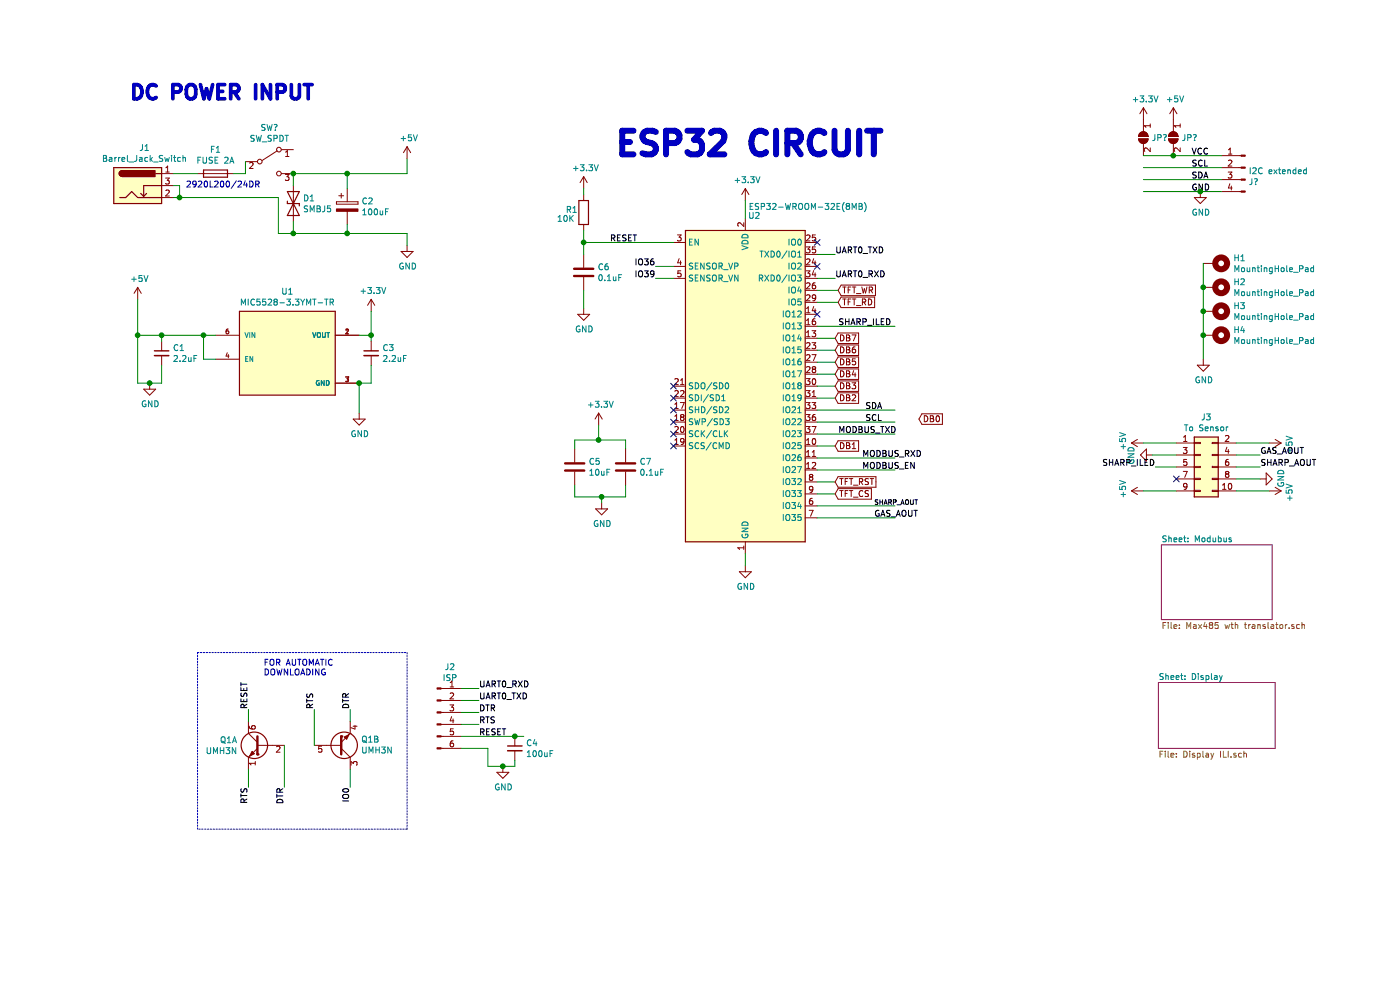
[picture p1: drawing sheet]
EESchema Schematic File Version 4
EELAYER 30 0
EELAYER END
$Descr A4 11693 8268
encoding utf-8
Sheet 1 3
Title ""
Date "2020-10-15"
Rev "v1.1"
Comp ""
Comment1 ""
Comment2 ""
Comment3 ""
Comment4 ""
$EndDescr
Wire Wire Line
	6825 2325 6975 2325
Wire Wire Line
	6825 2125 6975 2125
Wire Wire Line
	6225 1825 6225 1675
$Comp
L power:+3.3V #PWR?
U 1 1
P 6225 1675
AR Path="/5F7FDDC6/5F804916" Ref="#PWR?"  Part="1" 
AR Path="/5F804916" Ref="#PWR012"  Part="1" 
F 0 "#PWR012" H 6225 1525 50  0001 C CNN
F 1 "+3.3V" H 6240 1848 50  0000 C CNN
F 2 "" H 6225 1675 50  0001 C CNN
F 3 "" H 6225 1675 50  0001 C CNN
	1    6225 1675
	1    0    0    -1  
$EndComp
NoConn ~ 5625 3725
NoConn ~ 5625 3625
NoConn ~ 5625 3525
NoConn ~ 5625 3425
NoConn ~ 5625 3225
NoConn ~ 5625 3325
$Comp
L Transistor_BJT:PMBT2222AYS Q?
U 1 1
P 2175 6225
AR Path="/5F7FDDC6/5F804923" Ref="Q?"  Part="1" 
AR Path="/5F804923" Ref="Q1"  Part="1" 
F 0 "Q1" H 2366 6271 50  0000 L CNN
F 1 "UMH3N" H 2366 6180 50  0000 L CNN
F 2 "Package_TO_SOT_SMD:SOT-363_SC-70-6" H 2375 6325 50  0001 C CNN
F 3 "https://assets.nexperia.com/documents/data-sheet/PMBT2222AYS.pdf" H 2175 6225 50  0001 C CNN
	1    2175 6225
	-1   0    0    -1  
$EndComp
$Comp
L Transistor_BJT:PMBT2222AYS Q?
U 2 1
P 2825 6225
AR Path="/5F7FDDC6/5F804929" Ref="Q?"  Part="2" 
AR Path="/5F804929" Ref="Q1"  Part="2" 
F 0 "Q1" H 3015 6179 50  0000 L CNN
F 1 "UMH3N" H 3015 6270 50  0000 L CNN
F 2 "Package_TO_SOT_SMD:SOT-363_SC-70-6" H 3025 6325 50  0001 C CNN
F 3 "https://assets.nexperia.com/documents/data-sheet/PMBT2222AYS.pdf" H 2825 6225 50  0001 C CNN
	2    2825 6225
	1    0    0    1   
$EndComp
Text Label 2925 6575 3    50   ~ 0
IO0
Wire Wire Line
	2925 6425 2925 6575
Wire Wire Line
	2625 6225 2625 5925
Text Label 2625 5925 1    50   ~ 0
RTS
Wire Wire Line
	2925 5925 2925 6025
Text Label 2925 5925 1    50   ~ 0
DTR
Wire Wire Line
	2375 6225 2375 6575
Wire Wire Line
	2075 6425 2075 6575
Wire Wire Line
	2075 6025 2075 5925
Text Label 2075 5925 1    50   ~ 0
RESET
Text Label 2075 6575 3    50   ~ 0
RTS
Text Label 2375 6575 3    50   ~ 0
DTR
$Comp
L Device:R R?
U 1 1
P 4875 1775
AR Path="/5F7FDDC6/5F80493D" Ref="R?"  Part="1" 
AR Path="/5F80493D" Ref="R1"  Part="1" 
F 0 "R1" H 4775 1800 50  0000 C CNN
F 1 "10K" H 4725 1725 50  0000 C CNN
F 2 "Resistor_SMD:R_0805_2012Metric" V 4805 1775 50  0001 C CNN
F 3 "~" H 4875 1775 50  0001 C CNN
	1    4875 1775
	1    0    0    -1  
$EndComp
$Comp
L power:+3.3V #PWR?
U 1 1
P 4875 1575
AR Path="/5F7FDDC6/5F804943" Ref="#PWR?"  Part="1" 
AR Path="/5F804943" Ref="#PWR08"  Part="1" 
F 0 "#PWR08" H 4875 1425 50  0001 C CNN
F 1 "+3.3V" H 4890 1748 50  0000 C CNN
F 2 "" H 4875 1575 50  0001 C CNN
F 3 "" H 4875 1575 50  0001 C CNN
	1    4875 1575
	1    0    0    -1  
$EndComp
Wire Wire Line
	4875 2025 4875 1925
Wire Wire Line
	4875 1575 4875 1625
Connection ~ 4875 2025
Text Label 5325 2025 2    50   ~ 0
RESET
$Comp
L Device:C C?
U 1 1
P 4875 2275
AR Path="/5F7FDDC6/5F80494D" Ref="C?"  Part="1" 
AR Path="/5F80494D" Ref="C6"  Part="1" 
F 0 "C6" H 4990 2321 50  0000 L CNN
F 1 "0.1uF" H 4990 2230 50  0000 L CNN
F 2 "Capacitor_SMD:C_0805_2012Metric" H 4913 2125 50  0001 C CNN
F 3 "~" H 4875 2275 50  0001 C CNN
	1    4875 2275
	1    0    0    -1  
$EndComp
Wire Wire Line
	4875 2025 4875 2125
$Comp
L power:GND #PWR?
U 1 1
P 4875 2575
AR Path="/5F7FDDC6/5F804954" Ref="#PWR?"  Part="1" 
AR Path="/5F804954" Ref="#PWR09"  Part="1" 
F 0 "#PWR09" H 4875 2325 50  0001 C CNN
F 1 "GND" H 4880 2402 50  0000 C CNN
F 2 "" H 4875 2575 50  0001 C CNN
F 3 "" H 4875 2575 50  0001 C CNN
	1    4875 2575
	1    0    0    -1  
$EndComp
$Comp
L Device:C C?
U 1 1
P 5225 3900
AR Path="/5F7FDDC6/5F80495A" Ref="C?"  Part="1" 
AR Path="/5F80495A" Ref="C7"  Part="1" 
F 0 "C7" H 5340 3946 50  0000 L CNN
F 1 "0.1uF" H 5340 3855 50  0000 L CNN
F 2 "Capacitor_SMD:C_0805_2012Metric" H 5263 3750 50  0001 C CNN
F 3 "~" H 5225 3900 50  0001 C CNN
	1    5225 3900
	1    0    0    -1  
$EndComp
$Comp
L power:+3.3V #PWR?
U 1 1
P 5000 3550
AR Path="/5F7FDDC6/5F804960" Ref="#PWR?"  Part="1" 
AR Path="/5F804960" Ref="#PWR010"  Part="1" 
F 0 "#PWR010" H 5000 3400 50  0001 C CNN
F 1 "+3.3V" H 5015 3723 50  0000 C CNN
F 2 "" H 5000 3550 50  0001 C CNN
F 3 "" H 5000 3550 50  0001 C CNN
	1    5000 3550
	1    0    0    -1  
$EndComp
Wire Wire Line
	5225 3675 5225 3750
$Comp
L power:GND #PWR?
U 1 1
P 5025 4200
AR Path="/5F7FDDC6/5F804967" Ref="#PWR?"  Part="1" 
AR Path="/5F804967" Ref="#PWR011"  Part="1" 
F 0 "#PWR011" H 5025 3950 50  0001 C CNN
F 1 "GND" H 5030 4027 50  0000 C CNN
F 2 "" H 5025 4200 50  0001 C CNN
F 3 "" H 5025 4200 50  0001 C CNN
	1    5025 4200
	1    0    0    -1  
$EndComp
$Comp
L power:GND #PWR?
U 1 1
P 6225 4725
AR Path="/5F7FDDC6/5F80496D" Ref="#PWR?"  Part="1" 
AR Path="/5F80496D" Ref="#PWR013"  Part="1" 
F 0 "#PWR013" H 6225 4475 50  0001 C CNN
F 1 "GND" H 6230 4552 50  0000 C CNN
F 2 "" H 6225 4725 50  0001 C CNN
F 3 "" H 6225 4725 50  0001 C CNN
	1    6225 4725
	1    0    0    -1  
$EndComp
Wire Wire Line
	6225 4725 6225 4625
Text Notes 5125 1325 0    197  ~ 39
ESP32 CIRCUIT
Wire Wire Line
	4875 2425 4875 2575
Wire Wire Line
	3850 5750 4000 5750
Wire Wire Line
	3850 5850 4000 5850
Text Label 4000 5750 0    50   ~ 0
UART0_RXD
Text Label 4000 5850 0    50   ~ 0
UART0_TXD
Wire Wire Line
	3850 5950 4000 5950
Wire Wire Line
	4000 6050 3850 6050
Text Label 4000 5950 0    50   ~ 0
DTR
Text Label 4000 6050 0    50   ~ 0
RTS
$Comp
L Device:C C?
U 1 1
P 4800 3900
AR Path="/5F7FDDC6/5F8049B7" Ref="C?"  Part="1" 
AR Path="/5F8049B7" Ref="C5"  Part="1" 
F 0 "C5" H 4915 3946 50  0000 L CNN
F 1 "10uF" H 4915 3855 50  0000 L CNN
F 2 "Capacitor_SMD:C_0805_2012Metric" H 4838 3750 50  0001 C CNN
F 3 "~" H 4800 3900 50  0001 C CNN
	1    4800 3900
	1    0    0    -1  
$EndComp
Wire Wire Line
	4800 3750 4800 3675
Wire Wire Line
	4800 3675 5000 3675
Wire Wire Line
	5000 3550 5000 3675
Connection ~ 5000 3675
Wire Wire Line
	5000 3675 5225 3675
Wire Wire Line
	5025 4200 5025 4150
Wire Wire Line
	5025 4150 4800 4150
Wire Wire Line
	4800 4150 4800 4050
Wire Wire Line
	5025 4150 5225 4150
Wire Wire Line
	5225 4050 5225 4150
Connection ~ 5025 4150
$Comp
L power:GND #PWR?
U 1 1
P 3400 2050
AR Path="/5F7FDDC6/5F85BA4A" Ref="#PWR?"  Part="1" 
AR Path="/5F85BA4A" Ref="#PWR06"  Part="1" 
F 0 "#PWR06" H 3400 1800 50  0001 C CNN
F 1 "GND" H 3405 1877 50  0000 C CNN
F 2 "" H 3400 2050 50  0001 C CNN
F 3 "" H 3400 2050 50  0001 C CNN
	1    3400 2050
	1    0    0    -1  
$EndComp
$Comp
L power:+5V #PWR?
U 1 1
P 3400 1325
AR Path="/5E88A377/5F85E5EC" Ref="#PWR?"  Part="1" 
AR Path="/5F85E5EC" Ref="#PWR05"  Part="1" 
AR Path="/5F818C22/5F85E5EC" Ref="#PWR?"  Part="1" 
F 0 "#PWR05" H 3400 1175 50  0001 C CNN
F 1 "+5V" H 3415 1498 50  0000 C CNN
F 2 "" H 3400 1325 50  0001 C CNN
F 3 "" H 3400 1325 50  0001 C CNN
	1    3400 1325
	1    0    0    -1  
$EndComp
Wire Wire Line
	3400 1950 3400 2050
Wire Wire Line
	3400 1325 3400 1450
Connection ~ 2900 1950
Wire Wire Line
	2900 1950 3400 1950
Connection ~ 2900 1450
Wire Wire Line
	2900 1450 3400 1450
Wire Wire Line
	2450 1950 2900 1950
Connection ~ 2450 1950
Wire Wire Line
	2450 1850 2450 1950
Wire Wire Line
	2450 1450 2900 1450
Wire Wire Line
	2450 1550 2450 1450
$Comp
L Device:D_TVS D1
U 1 1
P 2450 1700
F 0 "D1" V 2404 1779 50  0000 L CNN
F 1 "SMBJ5" V 2495 1779 50  0000 L CNN
F 2 "Diode_SMD:D_SMB" H 2450 1700 50  0001 C CNN
F 3 "~" H 2450 1700 50  0001 C CNN
	1    2450 1700
	0    1    1    0   
$EndComp
Text Notes 1075 850  0    118  ~ 24
DC POWER INPUT
Wire Wire Line
	2900 1950 2900 1875
Wire Wire Line
	2325 1950 2450 1950
Wire Wire Line
	2325 1650 2325 1950
Wire Wire Line
	2900 1450 2900 1575
$Comp
L Device:CP C2
U 1 1
P 2900 1725
F 0 "C2" H 3018 1771 50  0000 L CNN
F 1 "100uF" H 3018 1680 50  0000 L CNN
F 2 "Capacitor_Tantalum_SMD:CP_EIA-3528-21_Kemet-B" H 2938 1575 50  0001 C CNN
F 3 "~" H 2900 1725 50  0001 C CNN
	1    2900 1725
	1    0    0    -1  
$EndComp
Wire Wire Line
	1450 1450 1650 1450
$Comp
L Device:Fuse F1
U 1 1
P 1800 1450
F 0 "F1" V 1997 1450 50  0000 C CNN
F 1 "FUSE 2A" V 1906 1450 50  0000 C CNN
F 2 "Fuse:Fuse_2920_7451Metric" V 1730 1450 50  0001 C CNN
F 3 "~" H 1800 1450 50  0001 C CNN
	1    1800 1450
	0    1    -1   0   
$EndComp
Text Notes 2200 5650 0    50   ~ 0
FOR AUTOMATIC \nDOWNLOADING
Wire Notes Line
	3400 5450 3400 6925
Wire Notes Line
	3400 6925 1650 6925
Wire Notes Line
	1650 6925 1650 5450
Wire Notes Line
	1650 5450 3400 5450
Wire Wire Line
	5625 2225 5475 2225
Wire Wire Line
	5625 2325 5475 2325
Wire Wire Line
	6825 2825 6975 2825
Wire Wire Line
	6825 2925 6975 2925
Wire Wire Line
	6825 3025 6975 3025
Wire Wire Line
	6825 3125 6975 3125
Wire Wire Line
	6825 3225 6975 3225
Wire Wire Line
	6825 3325 6975 3325
Wire Wire Line
	6825 3725 6975 3725
Wire Wire Line
	6825 4025 6975 4025
Wire Wire Line
	6825 4125 6975 4125
Text Label 5475 2225 2    50   ~ 0
IO36
Text Label 5475 2325 2    50   ~ 0
IO39
$Comp
L Connector_Generic:Conn_02x05_Odd_Even J3
U 1 1
P 10025 3900
F 0 "J3" H 10075 4317 50  0000 C CNN
F 1 "To Sensor" H 10075 4226 50  0000 C CNN
F 2 "Connector_IDC:IDC-Header_2x05_P2.54mm_Vertical" H 10025 3900 50  0001 C CNN
F 3 "~" H 10025 3900 50  0001 C CNN
	1    10025 3900
	1    0    0    -1  
$EndComp
$Comp
L power:+5V #PWR?
U 1 1
P 9550 3700
AR Path="/5E88A377/5F99386E" Ref="#PWR?"  Part="1" 
AR Path="/5F99386E" Ref="#PWR014"  Part="1" 
AR Path="/5F818C22/5F99386E" Ref="#PWR?"  Part="1" 
F 0 "#PWR014" H 9550 3550 50  0001 C CNN
F 1 "+5V" H 9565 3873 50  0000 C CNN
F 2 "" H 9550 3700 50  0001 C CNN
F 3 "" H 9550 3700 50  0001 C CNN
	1    9550 3700
	0    -1   -1   0   
$EndComp
Wire Wire Line
	9550 3700 9825 3700
$Comp
L power:+5V #PWR?
U 1 1
P 10600 3700
AR Path="/5E88A377/5F99E8D0" Ref="#PWR?"  Part="1" 
AR Path="/5F99E8D0" Ref="#PWR021"  Part="1" 
AR Path="/5F818C22/5F99E8D0" Ref="#PWR?"  Part="1" 
F 0 "#PWR021" H 10600 3550 50  0001 C CNN
F 1 "+5V" H 10615 3873 50  0000 C CNN
F 2 "" H 10600 3700 50  0001 C CNN
F 3 "" H 10600 3700 50  0001 C CNN
	1    10600 3700
	0    1    1    0   
$EndComp
Wire Wire Line
	10600 3700 10325 3700
$Comp
L power:+5V #PWR?
U 1 1
P 10600 4100
AR Path="/5E88A377/5F9A3CF7" Ref="#PWR?"  Part="1" 
AR Path="/5F9A3CF7" Ref="#PWR022"  Part="1" 
AR Path="/5F818C22/5F9A3CF7" Ref="#PWR?"  Part="1" 
F 0 "#PWR022" H 10600 3950 50  0001 C CNN
F 1 "+5V" H 10615 4273 50  0000 C CNN
F 2 "" H 10600 4100 50  0001 C CNN
F 3 "" H 10600 4100 50  0001 C CNN
	1    10600 4100
	0    1    1    0   
$EndComp
Wire Wire Line
	10600 4100 10325 4100
$Comp
L power:+5V #PWR?
U 1 1
P 9550 4100
AR Path="/5E88A377/5F9A95EE" Ref="#PWR?"  Part="1" 
AR Path="/5F9A95EE" Ref="#PWR015"  Part="1" 
AR Path="/5F818C22/5F9A95EE" Ref="#PWR?"  Part="1" 
F 0 "#PWR015" H 9550 3950 50  0001 C CNN
F 1 "+5V" H 9565 4273 50  0000 C CNN
F 2 "" H 9550 4100 50  0001 C CNN
F 3 "" H 9550 4100 50  0001 C CNN
	1    9550 4100
	0    -1   -1   0   
$EndComp
Wire Wire Line
	9550 4100 9825 4100
Wire Wire Line
	9825 3800 9625 3800
$Comp
L power:GND #PWR?
U 1 1
P 9625 3800
AR Path="/5F7FDDC6/5F9AED27" Ref="#PWR?"  Part="1" 
AR Path="/5F9AED27" Ref="#PWR016"  Part="1" 
F 0 "#PWR016" H 9625 3550 50  0001 C CNN
F 1 "GND" H 9630 3627 50  0000 C CNN
F 2 "" H 9625 3800 50  0001 C CNN
F 3 "" H 9625 3800 50  0001 C CNN
	1    9625 3800
	0    1    1    0   
$EndComp
Wire Wire Line
	10325 4000 10525 4000
$Comp
L power:GND #PWR?
U 1 1
P 10525 4000
AR Path="/5F7FDDC6/5F9B46FA" Ref="#PWR?"  Part="1" 
AR Path="/5F9B46FA" Ref="#PWR020"  Part="1" 
F 0 "#PWR020" H 10525 3750 50  0001 C CNN
F 1 "GND" H 10530 3827 50  0000 C CNN
F 2 "" H 10525 4000 50  0001 C CNN
F 3 "" H 10525 4000 50  0001 C CNN
	1    10525 4000
	0    -1   -1   0   
$EndComp
Text Label 10525 3800 0    50   ~ 0
GAS_AOUT
Wire Wire Line
	10325 3900 10525 3900
Text Label 10525 3900 0    50   ~ 0
SHARP_AOUT
Wire Wire Line
	9825 3900 9650 3900
Text Label 9650 3900 2    50   ~ 0
SHARP_ILED
NoConn ~ 9825 4000
Wire Wire Line
	10325 3800 10525 3800
Text Notes 1550 1575 0    50   ~ 0
2920L200/24DR
Text Label 4000 6150 0    50   ~ 0
RESET
$Comp
L Mechanical:MountingHole_Pad H1
U 1 1
P 10150 2200
F 0 "H1" V 10104 2350 50  0000 L CNN
F 1 "MountingHole_Pad" V 10195 2350 50  0000 L CNN
F 2 "MountingHole:MountingHole_3.5mm_Pad_Via" H 10150 2200 50  0001 C CNN
F 3 "~" H 10150 2200 50  0001 C CNN
	1    10150 2200
	0    1    1    0   
$EndComp
$Comp
L Mechanical:MountingHole_Pad H2
U 1 1
P 10150 2400
F 0 "H2" V 10104 2550 50  0000 L CNN
F 1 "MountingHole_Pad" V 10195 2550 50  0000 L CNN
F 2 "MountingHole:MountingHole_3.5mm_Pad_Via" H 10150 2400 50  0001 C CNN
F 3 "~" H 10150 2400 50  0001 C CNN
	1    10150 2400
	0    1    1    0   
$EndComp
$Comp
L Mechanical:MountingHole_Pad H3
U 1 1
P 10150 2600
F 0 "H3" V 10104 2750 50  0000 L CNN
F 1 "MountingHole_Pad" V 10195 2750 50  0000 L CNN
F 2 "MountingHole:MountingHole_3.5mm_Pad_Via" H 10150 2600 50  0001 C CNN
F 3 "~" H 10150 2600 50  0001 C CNN
	1    10150 2600
	0    1    1    0   
$EndComp
$Comp
L Mechanical:MountingHole_Pad H4
U 1 1
P 10150 2800
F 0 "H4" V 10104 2950 50  0000 L CNN
F 1 "MountingHole_Pad" V 10195 2950 50  0000 L CNN
F 2 "MountingHole:MountingHole_3.5mm_Pad_Via" H 10150 2800 50  0001 C CNN
F 3 "~" H 10150 2800 50  0001 C CNN
	1    10150 2800
	0    1    1    0   
$EndComp
Wire Wire Line
	10050 2200 10050 2400
Connection ~ 10050 2400
Wire Wire Line
	10050 2400 10050 2600
Connection ~ 10050 2600
Wire Wire Line
	10050 2600 10050 2800
Wire Wire Line
	10050 2800 10050 3000
Connection ~ 10050 2800
$Comp
L power:GND #PWR019
U 1 1
P 10050 3000
F 0 "#PWR019" H 10050 2750 50  0001 C CNN
F 1 "GND" H 10055 2827 50  0000 C CNN
F 2 "" H 10050 3000 50  0001 C CNN
F 3 "" H 10050 3000 50  0001 C CNN
	1    10050 3000
	1    0    0    -1  
$EndComp
$Comp
L MIC5528-3.3YMT-TR:MIC5528-3.3YMT-TR U1
U 1 1
P 2400 2900
F 0 "U1" H 2400 3367 50  0000 C CNN
F 1 "MIC5528-3.3YMT-TR" H 2400 3276 50  0000 C CNN
F 2 "SnapEDA Library:SON40P120X120X60-7N" H 2400 2900 50  0001 L BNN
F 3 "" H 2400 2900 50  0001 L BNN
F 4 "" H 2400 2900 50  0001 L BNN "PACKAGE_TYPE"
F 5 "" H 2400 2900 50  0001 L BNN "EMAX"
F 6 "" H 2400 2900 50  0001 L BNN "VACANCIES"
F 7 "" H 2400 2900 50  0001 L BNN "L1_MIN"
F 8 "" H 2400 2900 50  0001 L BNN "EMIN"
F 9 "0.295" H 2400 2900 50  0001 L BNN "L_MAX"
F 10 "" H 2400 2900 50  0001 L BNN "JEDEC"
F 11 "" H 2400 2900 50  0001 L BNN "BALL_COLUMNS"
F 12 "1.2" H 2400 2900 50  0001 L BNN "E_NOM"
F 13 "1.25" H 2400 2900 50  0001 L BNN "E_MAX"
F 14 "" H 2400 2900 50  0001 L BNN "THERMAL_PAD"
F 15 "MICROCHIP" H 2400 2900 50  0001 L BNN "MANUFACTURER"
F 16 "" H 2400 2900 50  0001 L BNN "DMIN"
F 17 "6.0" H 2400 2900 50  0001 L BNN "PIN_COUNT"
F 18 "1.15" H 2400 2900 50  0001 L BNN "E_MIN"
F 19 "" H 2400 2900 50  0001 L BNN "D1_NOM"
F 20 "7814" H 2400 2900 50  0001 L BNN "SNAPEDA_PACKAGE_ID"
F 21 "" H 2400 2900 50  0001 L BNN "L1_MAX"
F 22 "0.25" H 2400 2900 50  0001 L BNN "L_NOM"
F 23 "0.195" H 2400 2900 50  0001 L BNN "L_MIN"
F 24 "1.2" H 2400 2900 50  0001 L BNN "D_NOM"
F 25 "1.15" H 2400 2900 50  0001 L BNN "D_MIN"
F 26 "0.6" H 2400 2900 50  0001 L BNN "A_MAX"
F 27 "" H 2400 2900 50  0001 L BNN "BALL_ROWS"
F 28 "" H 2400 2900 50  0001 L BNN "L1_NOM"
F 29 "" H 2400 2900 50  0001 L BNN "DMAX"
F 30 "" H 2400 2900 50  0001 L BNN "DNOM"
F 31 "" H 2400 2900 50  0001 L BNN "D1_MAX"
F 32 "0.18" H 2400 2900 50  0001 L BNN "B_NOM"
F 33 "" H 2400 2900 50  0001 L BNN "BODY_DIAMETER"
F 34 "" H 2400 2900 50  0001 L BNN "D1_MIN"
F 35 "" H 2400 2900 50  0001 L BNN "PIN_COLUMNS"
F 36 "" H 2400 2900 50  0001 L BNN "PINS"
F 37 "0.4" H 2400 2900 50  0001 L BNN "ENOM"
F 38 "0.3" H 2400 2900 50  0001 L BNN "E2_NOM"
F 39 "1.25" H 2400 2900 50  0001 L BNN "D_MAX"
F 40 "0.94" H 2400 2900 50  0001 L BNN "D2_NOM"
F 41 "0.23" H 2400 2900 50  0001 L BNN "B_MAX"
F 42 "" H 2400 2900 50  0001 L BNN "IPC"
F 43 "IPC 7351B" H 2400 2900 50  0001 L BNN "STANDARD"
F 44 "0.13" H 2400 2900 50  0001 L BNN "B_MIN"
	1    2400 2900
	1    0    0    -1  
$EndComp
$Comp
L power:+3.3V #PWR?
U 1 1
P 3100 2600
AR Path="/5F7FDDC6/61C42C6F" Ref="#PWR?"  Part="1" 
AR Path="/61C42C6F" Ref="#PWR04"  Part="1" 
F 0 "#PWR04" H 3100 2450 50  0001 C CNN
F 1 "+3.3V" H 3115 2773 50  0000 C CNN
F 2 "" H 3100 2600 50  0001 C CNN
F 3 "" H 3100 2600 50  0001 C CNN
	1    3100 2600
	1    0    0    -1  
$EndComp
$Comp
L power:+5V #PWR?
U 1 1
P 1150 2500
AR Path="/5E88A377/61C43B53" Ref="#PWR?"  Part="1" 
AR Path="/61C43B53" Ref="#PWR01"  Part="1" 
AR Path="/5F818C22/61C43B53" Ref="#PWR?"  Part="1" 
F 0 "#PWR01" H 1150 2350 50  0001 C CNN
F 1 "+5V" H 1165 2673 50  0000 C CNN
F 2 "" H 1150 2500 50  0001 C CNN
F 3 "" H 1150 2500 50  0001 C CNN
	1    1150 2500
	1    0    0    -1  
$EndComp
Wire Wire Line
	3000 2800 3100 2800
Wire Wire Line
	3100 2800 3100 2600
Wire Wire Line
	3000 3200 3000 3450
$Comp
L power:GND #PWR?
U 1 1
P 3000 3450
AR Path="/5F7FDDC6/61C56910" Ref="#PWR?"  Part="1" 
AR Path="/61C56910" Ref="#PWR03"  Part="1" 
F 0 "#PWR03" H 3000 3200 50  0001 C CNN
F 1 "GND" H 3005 3277 50  0000 C CNN
F 2 "" H 3000 3450 50  0001 C CNN
F 3 "" H 3000 3450 50  0001 C CNN
	1    3000 3450
	1    0    0    -1  
$EndComp
Wire Wire Line
	1800 2800 1700 2800
Wire Wire Line
	1150 2800 1150 3200
Wire Wire Line
	1150 2800 1150 2500
Connection ~ 1150 2800
$Comp
L Device:C_Small C1
U 1 1
P 1350 2950
F 0 "C1" H 1442 2996 50  0000 L CNN
F 1 "2.2uF" H 1442 2905 50  0000 L CNN
F 2 "Capacitor_SMD:C_0603_1608Metric" H 1350 2950 50  0001 C CNN
F 3 "~" H 1350 2950 50  0001 C CNN
	1    1350 2950
	1    0    0    -1  
$EndComp
Wire Wire Line
	1350 2850 1350 2800
Connection ~ 1350 2800
Wire Wire Line
	1350 2800 1150 2800
Wire Wire Line
	1350 3050 1350 3200
Wire Wire Line
	1350 3200 1250 3200
$Comp
L power:GND #PWR?
U 1 1
P 1250 3200
AR Path="/5F7FDDC6/61CB6861" Ref="#PWR?"  Part="1" 
AR Path="/61CB6861" Ref="#PWR02"  Part="1" 
F 0 "#PWR02" H 1250 2950 50  0001 C CNN
F 1 "GND" H 1255 3027 50  0000 C CNN
F 2 "" H 1250 3200 50  0001 C CNN
F 3 "" H 1250 3200 50  0001 C CNN
	1    1250 3200
	1    0    0    -1  
$EndComp
Connection ~ 1250 3200
Wire Wire Line
	1250 3200 1150 3200
$Comp
L Device:C_Small C3
U 1 1
P 3100 2950
F 0 "C3" H 3192 2996 50  0000 L CNN
F 1 "2.2uF" H 3192 2905 50  0000 L CNN
F 2 "Capacitor_SMD:C_0603_1608Metric" H 3100 2950 50  0001 C CNN
F 3 "~" H 3100 2950 50  0001 C CNN
	1    3100 2950
	1    0    0    -1  
$EndComp
Wire Wire Line
	3100 2850 3100 2800
Connection ~ 3100 2800
Wire Wire Line
	3100 3050 3100 3200
Wire Wire Line
	3100 3200 3000 3200
Connection ~ 3000 3200
Wire Wire Line
	1800 3000 1700 3000
Wire Wire Line
	1700 3000 1700 2800
Connection ~ 1700 2800
Wire Wire Line
	1700 2800 1350 2800
$Sheet
S 9700 4550 925  625 
U 61C30F00
F0 "Modubus" 50
F1 "Max485 wth translator.sch" 50
$EndSheet
$Comp
L Connector:Conn_01x06_Male J2
U 1 1
P 3650 5950
F 0 "J2" H 3758 6331 50  0000 C CNN
F 1 "ISP" H 3758 6240 50  0000 C CNN
F 2 "Connector_PinHeader_2.54mm:PinHeader_1x06_P2.54mm_Vertical" H 3650 5950 50  0001 C CNN
F 3 "~" H 3650 5950 50  0001 C CNN
	1    3650 5950
	1    0    0    -1  
$EndComp
$Comp
L power:GND #PWR?
U 1 1
P 4200 6400
AR Path="/5F7FDDC6/61CD1702" Ref="#PWR?"  Part="1" 
AR Path="/61CD1702" Ref="#PWR07"  Part="1" 
F 0 "#PWR07" H 4200 6150 50  0001 C CNN
F 1 "GND" H 4205 6227 50  0000 C CNN
F 2 "" H 4200 6400 50  0001 C CNN
F 3 "" H 4200 6400 50  0001 C CNN
	1    4200 6400
	1    0    0    -1  
$EndComp
Wire Wire Line
	3850 6250 4075 6250
Wire Wire Line
	3850 6150 4300 6150
$Comp
L Device:C_Small C4
U 1 1
P 4300 6250
F 0 "C4" H 4392 6296 50  0000 L CNN
F 1 "100uF" H 4392 6205 50  0000 L CNN
F 2 "Capacitor_SMD:C_1206_3216Metric" H 4300 6250 50  0001 C CNN
F 3 "~" H 4300 6250 50  0001 C CNN
	1    4300 6250
	1    0    0    -1  
$EndComp
Connection ~ 4300 6150
Wire Wire Line
	4300 6150 4375 6150
Wire Wire Line
	4300 6350 4300 6400
Wire Wire Line
	4300 6400 4200 6400
Wire Wire Line
	4075 6400 4075 6250
Connection ~ 4200 6400
Wire Wire Line
	4200 6400 4075 6400
Wire Wire Line
	5625 2025 4875 2025
$Comp
L ESP32_BoardV1-rescue:ESP32-WROOM-32D-RF_Module U2
U 1 1
P 6225 3225
AR Path="/5F80490B" Ref="U2"  Part="1" 
AR Path="/5E3BAFCC/5F80490B" Ref="U?"  Part="1" 
AR Path="/5EE2F21A/5F80490B" Ref="U?"  Part="1" 
AR Path="/5F7FDDC6/5F80490B" Ref="U?"  Part="1" 
F 0 "U2" H 6300 4650 50  0000 C CNN
F 1 "ESP32-WROOM-32E(8MB)" H 6750 4725 50  0000 C CNN
F 2 "RF_Module:ESP32-WROOM-32" H 6225 1725 50  0001 C CNN
F 3 "https://www.espressif.com/sites/default/files/documentation/esp32-wroom-32d_esp32-wroom-32u_datasheet_en.pdf" H 5925 3275 50  0001 C CNN
	1    6225 3225
	1    0    0    -1  
$EndComp
Wire Wire Line
	7000 2425 6825 2425
$Comp
L Connector:Barrel_Jack_Switch J1
U 1 1
P 1150 1550
F 0 "J1" H 1207 1867 50  0000 C CNN
F 1 "Barrel_Jack_Switch" H 1207 1776 50  0000 C CNN
F 2 "Connector_BarrelJack:BarrelJack_Horizontal" H 1200 1510 50  0001 C CNN
F 3 "~" H 1200 1510 50  0001 C CNN
	1    1150 1550
	1    0    0    -1  
$EndComp
Wire Wire Line
	1450 1650 1500 1650
Wire Wire Line
	1450 1550 1500 1550
Wire Wire Line
	1500 1550 1500 1650
Connection ~ 1500 1650
Wire Wire Line
	1500 1650 2325 1650
$Sheet
S 9675 5700 975  550 
U 61DFC659
F0 "Display" 50
F1 "Display ILI.sch" 50
$EndSheet
Wire Wire Line
	1950 1450 2050 1450
Text Label 7225 3525 0    50   ~ 0
SCL
Text Label 7225 3425 0    50   ~ 0
SDA
Text Label 7300 4225 0    39   ~ 0
SHARP_AOUT
Text Label 7000 2725 0    50   ~ 0
SHARP_ILED
Text Label 7300 4325 0    50   ~ 0
GAS_AOUT
Text Label 7200 3925 0    50   ~ 0
MODBUS_EN
Text Label 7000 3625 0    50   ~ 0
MODBUS_TXD
Text Label 7200 3825 0    50   ~ 0
MODBUS_RXD
Text Label 6975 2125 0    50   ~ 0
UART0_TXD
Text Label 6975 2325 0    50   ~ 0
UART0_RXD
Wire Wire Line
	6825 3625 7475 3625
Wire Wire Line
	6825 3825 7475 3825
Wire Wire Line
	6825 3925 7475 3925
Wire Wire Line
	6825 4325 7475 4325
Wire Wire Line
	6825 2725 7475 2725
Wire Wire Line
	6825 4225 7475 4225
Wire Wire Line
	6825 3525 7475 3525
Wire Wire Line
	6825 3425 7475 3425
Text GLabel 6975 4125 2    50   Input ~ 0
TFT_CS
Text GLabel 6975 4025 2    50   Input ~ 0
TFT_RST
Text GLabel 7000 2425 2    50   Input ~ 0
TFT_WR
Text GLabel 7000 2525 2    50   Input ~ 0
TFT_RD
NoConn ~ 6825 2025
NoConn ~ 6825 2225
Wire Wire Line
	6825 2525 7000 2525
Text GLabel 6975 3725 2    50   Input ~ 0
DB1
Text GLabel 7675 3500 2    50   Input ~ 0
DB0
NoConn ~ 6825 2625
$Comp
L Connector:Conn_01x04_Male J?
U 1 1
P 10400 1400
F 0 "J?" H 10372 1282 50  0000 R CNN
F 1 "I2C extended" H 10372 1373 50  0000 R CNN
F 2 "" H 10400 1400 50  0001 C CNN
F 3 "~" H 10400 1400 50  0001 C CNN
	1    10400 1400
	-1   0    0    -1  
$EndComp
Text Label 9950 1400 0    50   ~ 0
SCL
Text Label 9950 1500 0    50   ~ 0
SDA
Wire Wire Line
	9550 1400 10200 1400
Wire Wire Line
	9550 1500 10200 1500
Wire Wire Line
	10200 1600 10025 1600
Text Label 9950 1300 0    50   ~ 0
VCC
$Comp
L power:GND #PWR?
U 1 1
P 10025 1600
AR Path="/5F7FDDC6/61C95AB2" Ref="#PWR?"  Part="1" 
AR Path="/61C95AB2" Ref="#PWR?"  Part="1" 
F 0 "#PWR?" H 10025 1350 50  0001 C CNN
F 1 "GND" H 10030 1427 50  0000 C CNN
F 2 "" H 10025 1600 50  0001 C CNN
F 3 "" H 10025 1600 50  0001 C CNN
	1    10025 1600
	1    0    0    -1  
$EndComp
Connection ~ 10025 1600
Wire Wire Line
	10025 1600 9550 1600
Text Label 9950 1600 0    50   ~ 0
GND
$Comp
L Jumper:SolderJumper_2_Open JP?
U 1 1
P 9550 1150
F 0 "JP?" V 9550 1218 50  0000 L CNN
F 1 "SolderJumper_2_Open" V 9595 1218 50  0001 L CNN
F 2 "Resistor_SMD:R_0805_2012Metric" H 9550 1150 50  0001 C CNN
F 3 "~" H 9550 1150 50  0001 C CNN
	1    9550 1150
	0    1    1    0   
$EndComp
$Comp
L Jumper:SolderJumper_2_Open JP?
U 1 1
P 9800 1150
F 0 "JP?" V 9800 1218 50  0000 L CNN
F 1 "SolderJumper_2_Open" V 9845 1218 50  0001 L CNN
F 2 "Resistor_SMD:R_0805_2012Metric" H 9800 1150 50  0001 C CNN
F 3 "~" H 9800 1150 50  0001 C CNN
	1    9800 1150
	0    1    1    0   
$EndComp
Connection ~ 9800 1300
Wire Wire Line
	9800 1300 10200 1300
Wire Wire Line
	9550 1300 9800 1300
$Comp
L power:+3.3V #PWR?
U 1 1
P 9550 1000
AR Path="/5F7FDDC6/61C9C7C1" Ref="#PWR?"  Part="1" 
AR Path="/61C9C7C1" Ref="#PWR?"  Part="1" 
F 0 "#PWR?" H 9550 850 50  0001 C CNN
F 1 "+3.3V" H 9565 1173 50  0000 C CNN
F 2 "" H 9550 1000 50  0001 C CNN
F 3 "" H 9550 1000 50  0001 C CNN
	1    9550 1000
	1    0    0    -1  
$EndComp
$Comp
L power:+5V #PWR?
U 1 1
P 9800 1000
AR Path="/5E88A377/61C9DCD6" Ref="#PWR?"  Part="1" 
AR Path="/61C9DCD6" Ref="#PWR?"  Part="1" 
AR Path="/5F818C22/61C9DCD6" Ref="#PWR?"  Part="1" 
F 0 "#PWR?" H 9800 850 50  0001 C CNN
F 1 "+5V" H 9815 1173 50  0000 C CNN
F 2 "" H 9800 1000 50  0001 C CNN
F 3 "" H 9800 1000 50  0001 C CNN
	1    9800 1000
	1    0    0    -1  
$EndComp
$Comp
L Switch:SW_SPDT SW?
U 1 1
P 2250 1350
F 0 "SW?" H 2250 1635 50  0000 C CNN
F 1 "SW_SPDT" H 2250 1544 50  0000 C CNN
F 2 "" H 2250 1350 50  0001 C CNN
F 3 "~" H 2250 1350 50  0001 C CNN
	1    2250 1350
	1    0    0    -1  
$EndComp
Connection ~ 2450 1450
Wire Wire Line
	2050 1450 2050 1350
Text GLabel 6975 3325 2    50   Input ~ 0
DB2
Text GLabel 6975 3225 2    50   Input ~ 0
DB3
Text GLabel 6975 3125 2    50   Input ~ 0
DB4
Text GLabel 6975 3025 2    50   Input ~ 0
DB5
Text GLabel 6975 2925 2    50   Input ~ 0
DB6
Text GLabel 6975 2825 2    50   Input ~ 0
DB7
$EndSCHEMATC
